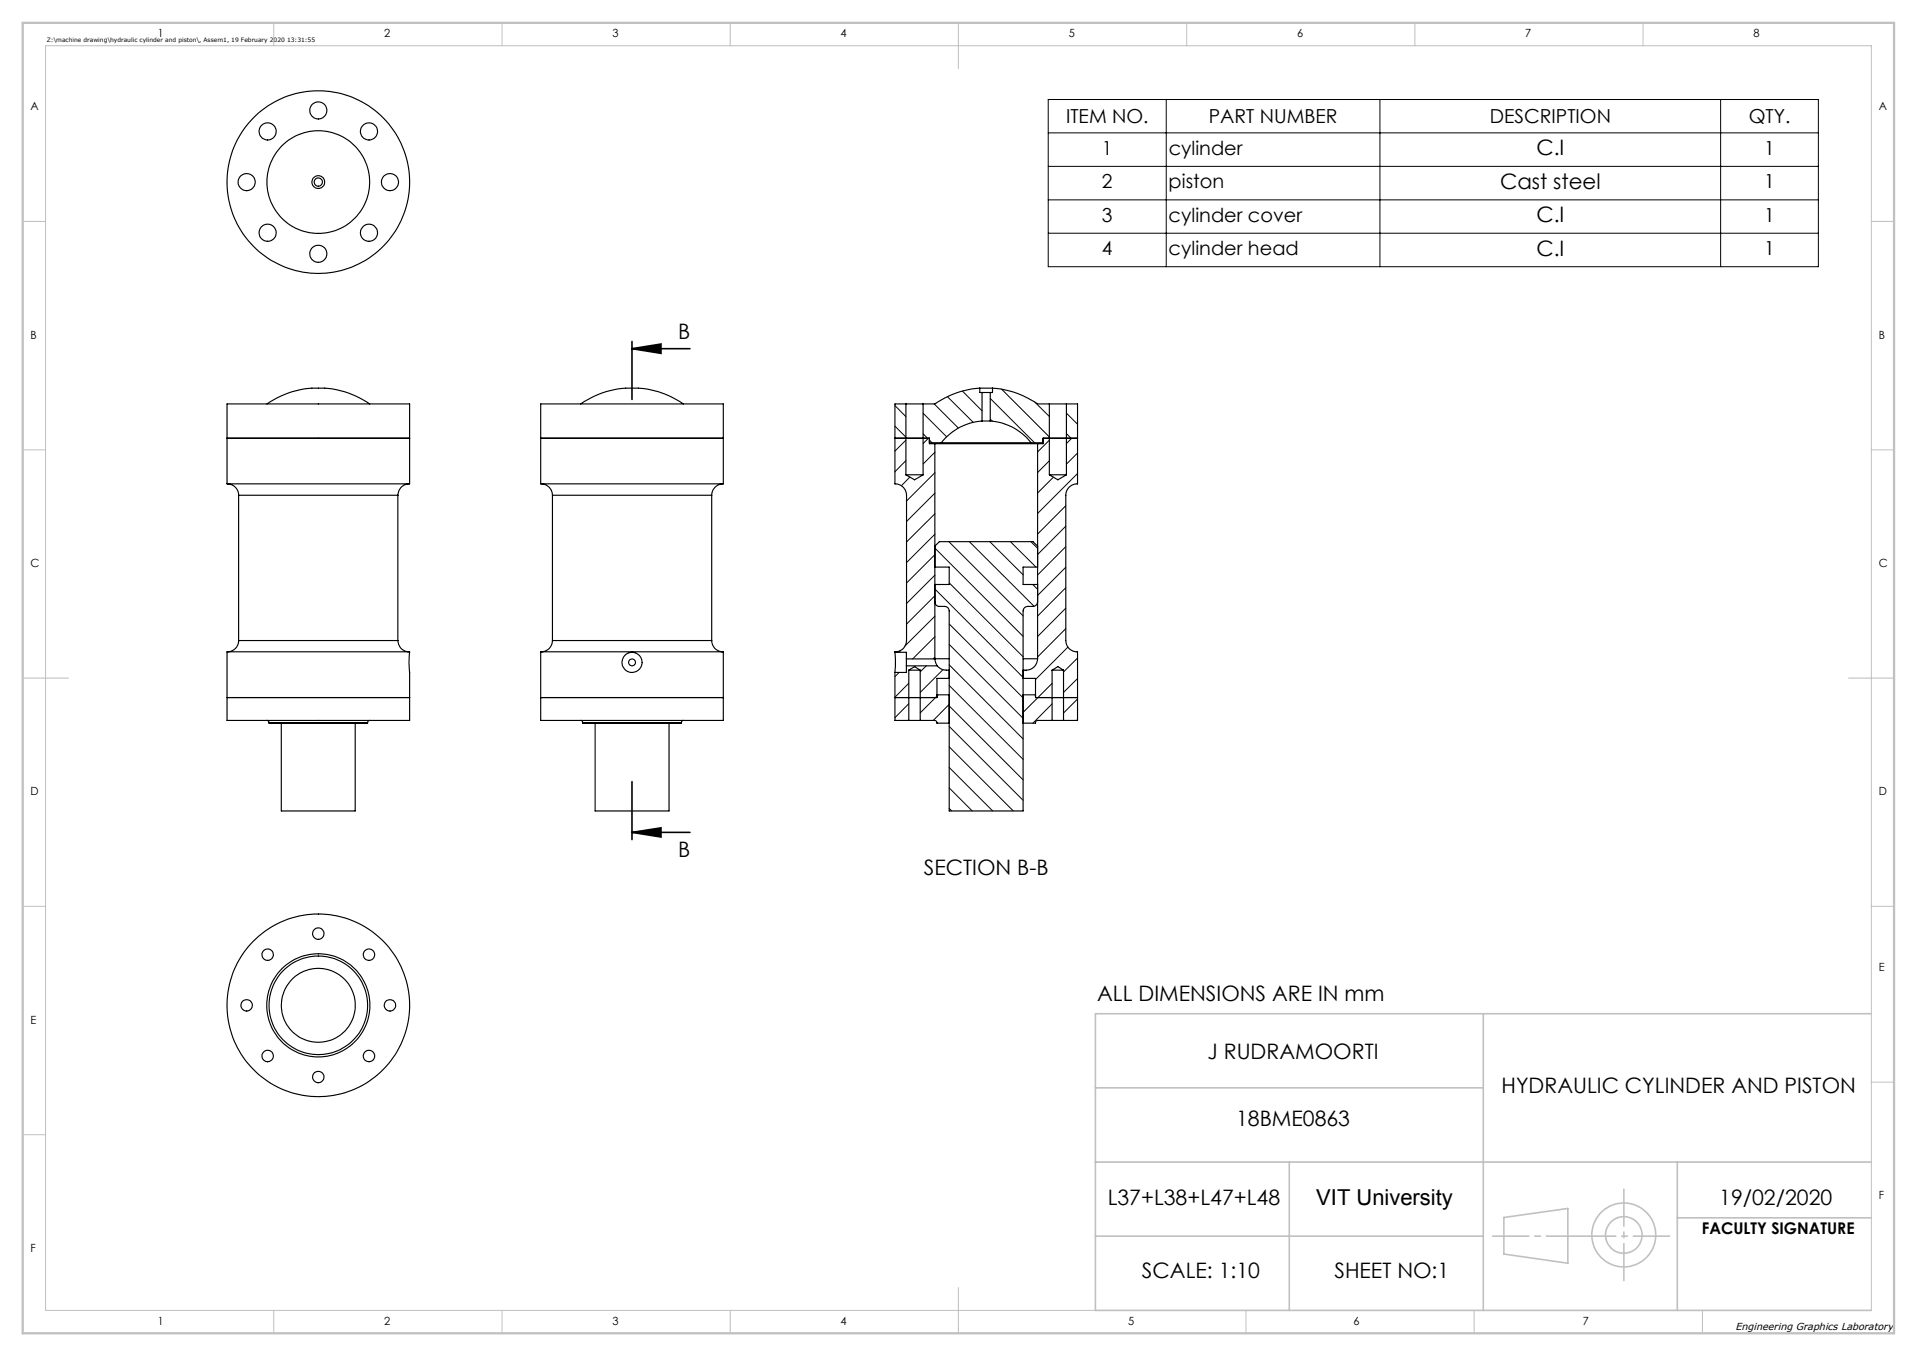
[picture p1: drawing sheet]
<svg xmlns="http://www.w3.org/2000/svg" width="420mm" height="297mm" viewBox="0 0 420 297" stroke-linecap="round" stroke-linejoin="round" font-family="sans-serif">
<path d="M138.5 76.4l6.3-1.1v2.1zM138.5 76.4h12.7M138.5 74.8v12.7M138.5 171.2v12.7M138.5 182.3l6.3-1v2zM138.5 182.3h12.7" fill="none" stroke="#000" stroke-width=".35"/>
<g fill="none" stroke="#c0c0c0" stroke-width=".35">
<path d="M240 238.3h85M325 222v65M410 222h-170v65h170M240 254.5h170M282.5 254.5v32.5M367.5 254.5v32.5M240 270.8h85M329.5 266.7l14-2v12l-14-2zM367.5 266.7h42.5"/>
<circle cx="355.8" cy="270.5" r="7"/>
<circle cx="355.8" cy="270.5" r="4"/>
</g>
<g fill="none" stroke="#000" stroke-width=".22">
<path d="M229.7 21.8h168.7v36.6h-168.7zM229.7 36.4h168.7M229.7 29.1h168.7M255.5 21.8v36.6M302.3 21.8v36.6M377 21.8v36.6M229.7 43.8h168.7M229.7 51.1h168.7M196.1 93.3l2.4 2.4M196.1 88.8l2.4 2.5M198.5 96.4l-2.4 2.4M202.2 95l1 1"/>
<path d="M202.2 90.5l5.2 5.2M203.4 96l-1.2 1.2M203.6 96.4l.6 .6M204.7 88.5l5.3 5.3M204.8 99.1l-2.6 2.5M207.6 86.9l5.6 5.6M210.9 85.7l4.3 4.3M217 91.8l.5 .4M217 87.3l9.7 9.7M219.4 85.2l10.5 10.5M226.8 88.1l3.1 3.1M229.9 96.4l-2.6 2.6"/>
<path d="M233.6 95l1 1M233.6 90.5l2.5 2.4M234.8 96l-1.2 1.2M236.1 99.2l-2.5 2.5M198.5 100.9l-2.4 2.4M199.4 104.5l-1.9 1.9M204.8 103.5l-6.2 6.2M204.8 108l-6.2 6.2M204.8 112.5l-6.2 6.2M204.8 117l-6.2 6.2M207.9 118.6l16.3 16.3M212.4 118.6l14.2 14.2"/>
<path d="M216.9 118.6l7.3 7.3M221.4 118.6l5.6 5.6M225.8 118.6l1.5 1.5M229.9 100.9l-2.6 2.6M230.8 104.5l-3.5 3.5M233.5 110.8l-6.2 6.2M233.5 115.2l-6.2 6.3M233.5 119.7l-6.2 6.2M236.1 103.7l-8.8 8.8M204.8 139.4l-4.8 4.9M204.8 121.5l-6.2 6.2M204.8 126l-6.2 6.2"/>
<path d="M204.8 130.5l-6.2 6.2M204.8 135l-6.5 6.5M204.8 129l19.4 19.4M204.8 120l19.4 19.4M208 136.7l16.2 16.2M208 127.7l16.2 16.2M226.3 128l1 1.1M233.5 124.2l-6.2 6.2M233.5 128.7l-6.2 6.2M233.5 133.2l-6.2 6.2M233.5 137.7l-6.2 6.2M197 147.3l-.9 .9"/>
<path d="M197.3 142.5l-.4 .4M199.1 149.6l-3 3.1M199.1 154.1l-3 3.1M203 145.8l-1.4 1.3M204.8 144l-.4 .3M205.6 152.2l-4 3.9M206.6 146.7l-5 5M208 159.1l16.2 16.2M208 154.6l16.2 16.2M208 150.1l16.2 16.2M208 145.6l16.2 16.3M208 141.1l16.2 16.2"/>
<path d="M208 154.3l-3.5 3.5M224.4 146.8l-.2 .2M230.5 149.7l-6.3 6.3M230.5 154.2l-4.2 4.2M234 141.7l-7.1 7.1M236.1 144.1l-3.1 3.1M236.1 148.6l-3.1 3.1M236.1 153.1l-3.1 3.1M236.1 157.6l-.2 .2M208 177.1l.5 .5M208 172.6l5 5M208 168.1l9.5 9.5"/>
<path d="M208 163.6l14 14"/>
</g>
<g fill="none" stroke="#c0c0c0" stroke-width=".22">
<path d="M10 10h400v277h-400zM60 5v5M110 5v5M160 5v5M210 5v10M260 5v5M310 5v5M360 5v5M5 48.5h5M410 48.5h5M5 98.5h5M410 98.5h5"/>
<path d="M5 148.5h10M405 148.5h10M5 198.5h5M410 198.5h5M410 237h5M5 248.5h5M60 287v5M110 287v5M160 287v5M210 282v10M273 287v5M323 287v5"/>
<path d="M373 287v5"/>
</g>
<path d="M327 270.8h38.8" fill="none" stroke="#c0c0c0" stroke-width=".35" stroke-dasharray="15.2 1.3 1.3 1.3" stroke-dashoffset="7.3"/>
<path d="M355.8 260.5v20" fill="none" stroke="#c0c0c0" stroke-width=".35" stroke-dasharray="15.2 1.3 1.3 1.3" stroke-dashoffset="7.1"/>
<path d="M5 5h410v287h-410z" fill="none" stroke="#c0c0c0" stroke-width=".5"/>
<path d="M138.5 76.4l6.3-1.1v2.1zM138.5 182.3l6.3-1v2z" fill="#000"/>
<g fill="none" stroke="#000" stroke-width=".25">
<path d="M49.7 88.5h40v17.5h-40zM49.7 96h40zM58.5 88.5a20 20 0 0 1 22.5 0M118.5 88.5h40v17.5h-40zM118.5 96h40zM127.2 88.5a20 20 0 0 1 22.5 0M196.1 96h7.5v1.2h1.2M198.5 88.5h3.7M198.5 88.5h-2.4v17.5M198.5 88.5v15.5M202.2 88.5v15.5M203.6 97h2.6"/>
<path d="M204.8 97.2h22.5M204.8 97.2v47.1M206.2 97h19.7M214.7 85h2.8M214.7 85a19.6 19.6 0 0 0-9.9 3.5h-2.6M214.7 85v1h.5M215.2 92.2a12.4 12.4 0 0 0-9 4.8M215.2 92.2h1.8M215.2 86h1.8M215.2 86v6.2M217 92.2a12.4 12.4 0 0 1 8.9 4.8M217 86v6.2"/>
<path d="M217.5 85a19.5 19.5 0 0 1 9.8 3.5h2.6M217.5 85v1h-.5M225.9 97h2.6M227.3 97.2v47.1M229.9 88.5h3.7M229.9 88.5v15.5M233.6 88.5h2.5v17.5a2.52 2.52 0 0 0-2.6 2.5v31.8a2.46 2.46 0 0 0 2.6 2.5v15h-3.1M233.6 88.5v15.5M236.1 96h-7.6v1.2h-1.2M49.8 106a2.52 2.52 0 0 1 2.5 2.5M52.3 108.5h34.9M52.3 108.5v31.8"/>
<path d="M87.2 108.5v31.8M89.7 106a2.52 2.52 0 0 0-2.5 2.5M118.5 106a2.52 2.52 0 0 1 2.5 2.5M121 108.5h34.9M121 108.5v31.8M155.9 108.5v31.8M158.4 106a2.52 2.52 0 0 0-2.5 2.5M196.1 106h.1M196.1 106a2.52 2.52 0 0 1 2.5 2.5v31.8a2.46 2.46 0 0 1-2.5 2.5M198.5 104h3.7M198.5 104l1.9 1.1 1.8-1.1M204.8 119.6l1-1h20.5l1 1"/>
<path d="M229.9 104h3.7M229.9 104l1.9 1.1 1.8-1.1M204.8 131.8a.96 .96 0 0 0 1 1h1.2a.96 .96 0 0 1 1 1v43.8h16.2v-43.8a1.02 1.02 0 0 1 1-1h1.1a1.02 1.02 0 0 0 1-1M204.8 124.2h3.2v3.8h-3.2M227.3 124.2h-3.1v3.8h3.1M49.7 152.8h40zM49.7 142.8h40l-.1 2.2 .1 2.2v10.6h-40zM52.3 140.3a2.46 2.46 0 0 1-2.5 2.5M52.3 140.3h34.9M58.5 157.8l.3 .1 .1 .4M58.9 158.3h21.6M61.6 158.4v19.2h16.2v-19.2"/>
<path d="M81 157.8l-.3 .1-.2 .4M87.2 140.3a2.46 2.46 0 0 0 2.5 2.5M118.5 142.8h40v15h-40zM118.5 152.8h40zM121 140.3a2.46 2.46 0 0 1-2.5 2.5M121 140.3h34.9M127.2 157.8l.3 .1 .2 .4M127.7 158.3h21.6M130.4 158.4v19.2h16.2v-19.2M149.8 157.8l-.3 .1-.2 .4M155.9 140.3a2.46 2.46 0 0 0 2.5 2.5M196.1 142.9v4.4"/>
<path d="M196.1 142.8v.1M196.1 147.3v10.5h3M196.1 142.9h2.5v1.4M196.1 142.8h.1M198.6 144.3v1.5M198.6 145.8v1.5h-2.5M198.6 145.8h6.8M198.6 144.3h6.2M199.1 157.8h2.5M199.1 146.8h2.5M199.1 146.8v11M199.1 146.8l1.3-.8 1.2 .8"/>
<path d="M201.6 157.8h3.3l.3 .2 .1 .4h2.7M201.6 146.8v11M204.8 144.3l.6 1.5M204.8 144.3h.1M204.8 144.3h3.2M205.3 152.2h2.7M205.4 145.8a2.74 2.74 0 0 0 2.6 1M208 148.6h-2.7v4.2h-9.2M224.2 148.6h2.7v4.2h9.2M224.2 144.3h3.1M224.2 152.2h2.7M227.3 144.3a2.62 2.62 0 0 1-3.1 2.5"/>
<path d="M230.5 157.8h-3.2l-.4 .2v.4h-2.7M230.5 157.8h2.5M230.5 146.8h2.5M230.5 146.8v11M230.5 146.8l1.3-.8 1.2 .8M233 146.8v11"/>
<circle cx="54" cy="39.9" r="1.88"/>
<circle cx="58.6" cy="28.8" r="1.88"/>
<circle cx="69.7" cy="39.9" r="1.4"/>
<circle cx="69.7" cy="39.9" r="20"/>
<circle cx="69.7" cy="24.2" r="1.88"/>
<circle cx="69.7" cy="39.9" r="11.2"/>
<circle cx="69.8" cy="39.9" r=".9"/>
<circle cx="80.9" cy="28.8" r="1.88"/>
<circle cx="85.4" cy="39.9" r="1.88"/>
<circle cx="58.6" cy="51" r="1.87"/>
<circle cx="69.7" cy="55.6" r="1.88"/>
<circle cx="80.9" cy="51" r="1.87"/>
<circle cx="138.5" cy="145.1" r="2.21"/>
<circle cx="138.5" cy="145.1" r=".75"/>
<circle cx="58.7" cy="209.1" r="1.26"/>
<circle cx="69.7" cy="204.5" r="1.24"/>
<circle cx="80.8" cy="209.1" r="1.26"/>
<circle cx="54" cy="220.2" r="1.24"/>
<circle cx="58.7" cy="231.3" r="1.25"/>
<circle cx="69.7" cy="235.9" r="1.24"/>
<circle cx="69.7" cy="220.2" r="20"/>
<circle cx="69.7" cy="220.2" r="8.1"/>
<circle cx="69.7" cy="220.2" r="11.3"/>
<circle cx="69.8" cy="220.2" r="10.8"/>
<circle cx="80.9" cy="231.3" r="1.25"/>
<circle cx="85.4" cy="220.2" r="1.24"/>
</g>
<text font-size="4.8" x="288.4" y="264">VIT University</text>
<g font-size="4.7">
<text x="336.6" y="34">C.I</text>
<text x="328.6" y="41.3">Cast steel</text>
<text x="336.6" y="48.7">C.I</text>
<text x="336.6" y="56">C.I</text>
<text x="148.6" y="74.3">B</text>
<text x="148.6" y="187.7">B</text>
<text x="202.4" y="191.7">SECTION B-B</text>
<text x="240.4" y="219.2">ALL DIMENSIONS ARE IN mm</text>
<text x="264.6" y="231.9">J RUDRAMOORTI</text>
<text x="329" y="239.4">HYDRAULIC CYLINDER AND PISTON</text>
<text x="270.8" y="246.6">18BME0863</text>
<text x="242.7" y="263.9">L37+L38+L47+L48</text>
<text x="376.7" y="263.9">19/02/2020</text>
<text x="250.2" y="279.9">SCALE: 1:10</text>
<text x="292.4" y="279.9">SHEET NO:1</text>
</g>
<g font-size="4.2">
<text x="233.6" y="27">ITEM NO.</text>
<text x="264.8" y="27">PART NUMBER</text>
<text x="326.4" y="27">DESCRIPTION</text>
<text x="383.1" y="27">QTY.</text>
<text x="241.4" y="33.9">1</text>
<text x="256" y="33.9">cylinder</text>
<text x="386.5" y="33.9">1</text>
<text x="241.4" y="41.2">2</text>
<text x="256" y="41.2">piston</text>
<text x="386.5" y="41.2">1</text>
<text x="241.4" y="48.5">3</text>
<text x="256" y="48.5">cylinder cover</text>
<text x="386.5" y="48.5">1</text>
<text x="241.4" y="55.9">4</text>
<text x="256" y="55.9">cylinder head</text>
<text x="386.5" y="55.9">1</text>
</g>
<text font-size="3.5" x="372.9" y="270.3">FACULTY SIGNATURE</text>
<g font-size="2.5">
<text x="34.6" y="8.2">1</text>
<text x="84.2" y="8.2">2</text>
<text x="134.2" y="8.2">3</text>
<text x="184.2" y="8.2">4</text>
<text x="234.2" y="8.2">5</text>
<text x="284.2" y="8.2">6</text>
<text x="334.2" y="8.2">7</text>
<text x="384.2" y="8.2">8</text>
<text x="6.7" y="24.2">A</text>
<text x="411.7" y="24.2">A</text>
<text x="6.7" y="74.2">B</text>
<text x="411.7" y="74.2">B</text>
<text x="6.7" y="124.2">C</text>
<text x="411.7" y="124.2">C</text>
<text x="6.7" y="174.2">D</text>
<text x="411.7" y="174.2">D</text>
<text x="411.7" y="212.7">E</text>
<text x="6.7" y="224.2">E</text>
<text x="411.7" y="262.7">F</text>
<text x="6.7" y="274.2">F</text>
<text x="34.6" y="290.2">1</text>
<text x="84.2" y="290.2">2</text>
<text x="134.2" y="290.2">3</text>
<text x="184.2" y="290.2">4</text>
<text x="247.2" y="290.2">5</text>
<text x="296.5" y="290.2">6</text>
<text x="346.8" y="290.2">7</text>
</g>
<text font-size="2.2" x="380.2" y="291.4">Engineering Graphics Laboratory</text>
<text font-size="1.3" x="10.2" y="9.3">Z:\machine drawing\hydraulic cylinder and piston\, Assem1, 19 February 2020 13:31:55</text>
</svg>
